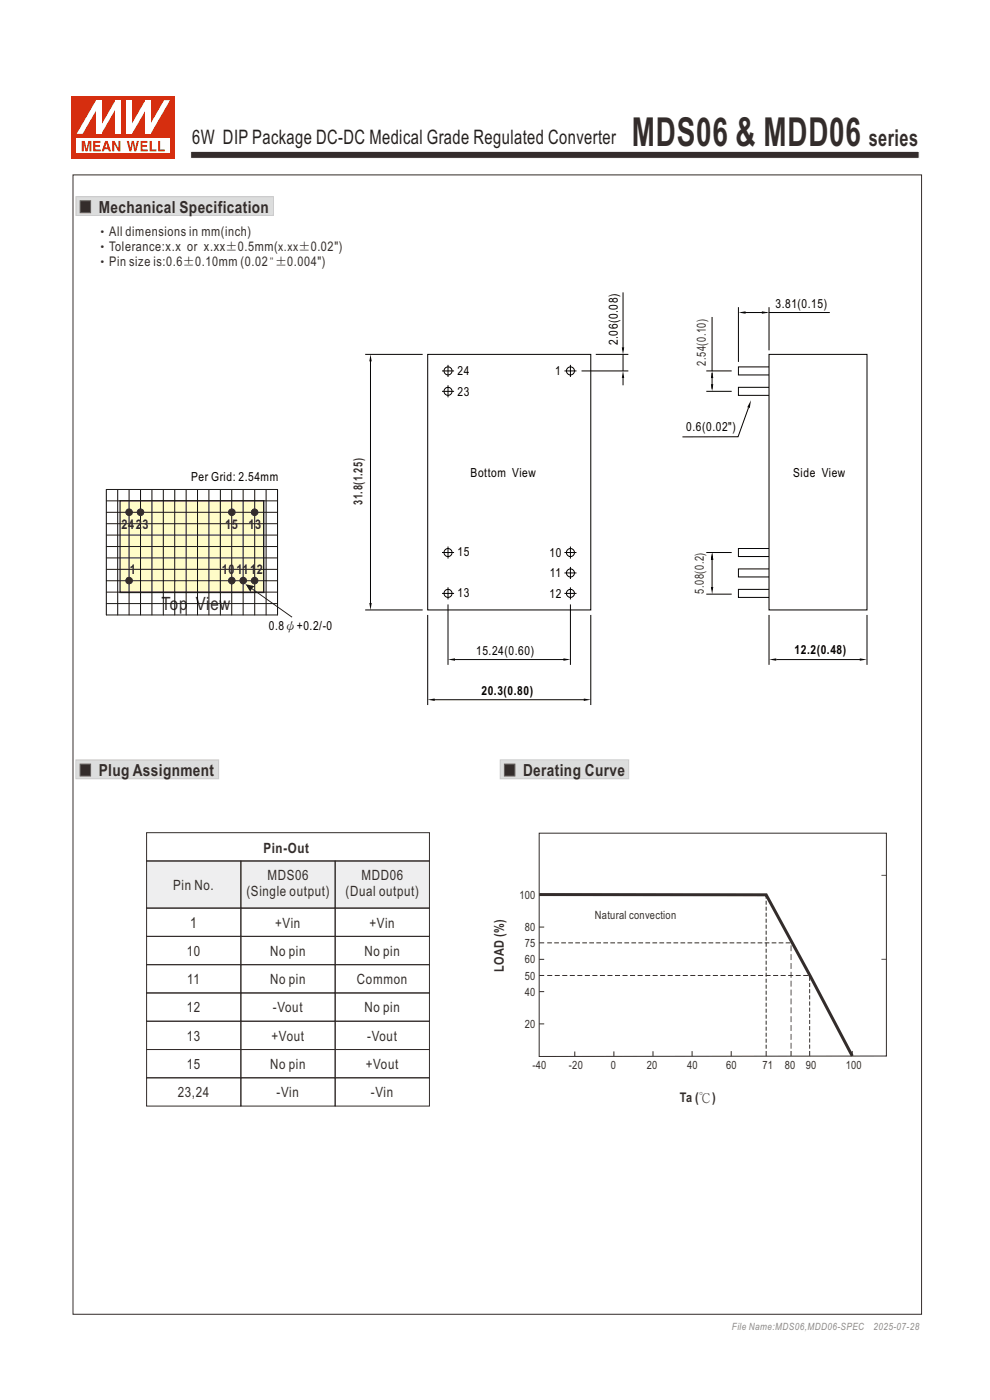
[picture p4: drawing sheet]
<svg xmlns="http://www.w3.org/2000/svg" width="210mm" height="297mm" viewBox="0 0 210 297" stroke-linecap="round" stroke-linejoin="round" font-family="sans-serif">
<path d="M40.4 32.1h154.6v1.5h-154.6z" fill-rule="evenodd" fill="#332c2b" stroke="#fefefe" stroke-width=".21"/>
<path d="M16.1 161.2h30.3v4h-30.3z" fill-rule="evenodd" fill="#dcdddd" stroke="#c9caca" stroke-width=".21"/>
<path d="M17 162.1h2.2v2.5h-2.2z" fill-rule="evenodd" fill="#332c2b" stroke="#5f5d5d" stroke-width=".21"/>
<path d="M31.1 182.6h60v10h-60z" fill-rule="evenodd" fill="#eeeeef"/>
<path d="M106.1 161.2h27.3v4h-27.3z" fill-rule="evenodd" fill="#dcdddd" stroke="#c9caca" stroke-width=".21"/>
<path d="M107 162.1h2.2v2.5h-2.2z" fill-rule="evenodd" fill="#332c2b" stroke="#5f5d5d" stroke-width=".21"/>
<path d="M31.1 176.6h60v6h-60zM31.1 182.6h20v10h-20zM51.1 182.6h20v10h-20zM71.1 182.6h20v10h-20z" fill="none" stroke="#332c2b" stroke-width=".21"/>
<path d="M15.2 20.4h22v13.2h-22z" fill-rule="evenodd" fill="#d62e0f"/>
<path d="M16.3 29.4h19.8v3.1h-19.8z" fill-rule="evenodd" fill="#fefefe"/>
<g fill="#d62e0f">
<path d="M26.9 29.9h.4l.4 1.6 .3-1.6h.4l.3 1.6 .3-1.6h.5l-.6 2.2h-.4l-.3-1.7-.3 1.7h-.4z" fill-rule="evenodd"/>
<path d="M29.8 29.9h1.5v.4h-1.1v.5h1v.3h-1v.6h1.1v.4h-1.5z" fill-rule="evenodd"/>
<path d="M31.7 29.9h.5v1.8h1v.4h-1.5z" fill-rule="evenodd"/>
<path d="M33.5 29.9h.5v1.8h1v.4h-1.5z" fill-rule="evenodd"/>
<path d="M17.3 29.9h.7l.4 1.7 .3-1.7h.7v2.2h-.4v-1.8l-.4 1.8h-.5l-.4-1.8v1.8h-.4z" fill-rule="evenodd"/>
<path d="M19.8 29.9h1.5v.4h-1.1v.5h1v.3h-1v.6h1.2v.4h-1.6z" fill-rule="evenodd"/>
<path d="M22.6 30.4l.2 .9h-.5zM22.3 29.9l-.7 2.2h.4l.2-.4h.7l.2 .4h.5l-.8-2.2z" fill-rule="evenodd"/>
<path d="M23.8 29.9h.5l.8 1.5v-1.5h.4v2.2h-.4l-.9-1.6v1.6h-.4z" fill-rule="evenodd"/>
</g>
<g fill="#fff">
<path d="M24.5 21.3h1.1v7.1h-1.1z" fill-rule="evenodd"/>
<path d="M24.5 21.3h1.1l-4.1 7.1h-1.1z" fill-rule="evenodd"/>
<path d="M20.4 21.3h1.1v7.1h-1.1z" fill-rule="evenodd"/>
<path d="M20.4 21.3h1.1v.3l-4 6.8h-1.2z" fill-rule="evenodd"/>
<path d="M30.8 21.3h1.1v7.1h-1.1z" fill-rule="evenodd"/>
<path d="M34.8 21.3h1.3l-4.2 7.1h-1v-.3z" fill-rule="evenodd"/>
<path d="M26.9 21.3h1.1v7.1h-1.1z" fill-rule="evenodd"/>
<path d="M30.8 21.3h1.1v.2l-3.9 6.9h-1.1v-.3z" fill-rule="evenodd"/>
</g>
<path d="M16.1 41.7h41.9v4h-41.9z" fill-rule="evenodd" fill="#dcdddd" stroke="#c9caca" stroke-width=".21"/>
<path d="M17 42.6h2.2v2.5h-2.2z" fill-rule="evenodd" fill="#332c2b" stroke="#5f5d5d" stroke-width=".21"/>
<g fill="none" stroke="#332c2b" stroke-width=".21">
<path d="M31.1 192.6h20v6h-20zM31.1 198.6h20v6h-20zM51.1 192.6h20v6h-20zM51.1 198.6h20v6h-20zM71.1 192.6h20v6h-20zM71.1 198.6h20v6h-20zM31.1 204.6h20v6h-20zM31.1 210.6h20v6h-20zM31.1 216.6h20v6h-20zM51.1 204.6h20v6h-20zM51.1 210.6h20v6h-20zM51.1 216.6h20v6h-20z"/>
<path d="M71.1 204.6h20v6h-20zM71.1 210.6h20v6h-20zM71.1 216.6h20v6h-20zM31.1 222.6h20v6h-20zM31.1 228.6h20v6h-20zM51.1 222.6h20v6h-20zM51.1 228.6h20v6h-20zM71.1 222.6h20v6h-20zM71.1 228.6h20v6h-20z"/>
</g>
<g fill="none" stroke="#000" stroke-width=".21">
<path d="M77.5 75.2h12.2M78.6 76.5v51.7M90.7 75.2h34.6v54.2h-34.6zM93.8 78.7h2.5M95 77.4v2.6M119.7 78.7h2.6M121 77.4v2.6M123.4 78.7h9.9M126.4 75.2h6.9M132.2 62v12.3M132.2 75.2v3.5M149.8 78.7h5.4"/>
<path d="M151 67.2v11.5M151 79.1v3.4M156.6 65.2v11.6M157.2 66.3h5.5M163.1 66.3h12.9M163.1 75.2h20.8v54.2h-20.8zM163.1 77.8h-6.5v1.7h6.5M163.1 65.2v9.1M93.8 83h2.5M95 81.7v2.6M132.2 80.1v1.6M149.8 83h5.4"/>
<path d="M158.8 86.5l-2.2 6.2h-11.8M163.1 82.2h-6.5v1.7h6.5M93.8 117.2h2.5M95 115.9v2.6M119.7 117.2h2.6M121 115.9v2.6M149.8 117.2h5.4M151 118.1v6.9M163.1 116.4h-6.5v1.7h6.5M77.5 129.4h12.2M90.7 130.5v19.1M93.8 125.9h2.5"/>
<path d="M95 124.6v2.6M95 128.2v12.8M96.5 139.9h23.2M119.7 125.9h2.6M119.7 121.5h2.6M121 120.3v2.5M121 124.6v2.6M121 128.2v12.8M125.3 130.5v19.1M149.8 126h5.4M163.1 130.5v10.5M163.1 125h-6.5v1.7h6.5"/>
<path d="M163.1 120.7h-6.5v1.7h6.5M164.7 139.9h17.8M183.9 130.5v10.5M92 148.4h32.1"/>
<circle cx="95" cy="78.7" r=".85"/>
<circle cx="121" cy="78.7" r=".85"/>
<circle cx="95" cy="83" r=".85"/>
<circle cx="95" cy="117.2" r=".85"/>
<circle cx="121" cy="117.2" r=".85"/>
<circle cx="95" cy="125.9" r=".85"/>
<circle cx="121" cy="121.5" r=".85"/>
<circle cx="121" cy="125.9" r=".85"/>
</g>
<g fill="#000">
<path d="M78.6 75.2l.2 1.5h-.5zM131.9 73.7h.5l-.2 1.5zM156.7 66.3l1.5-.3v.5zM161.6 66l1.5 .3-1.5 .2zM132.2 78.7l.2 1.5h-.5zM151.1 78.7l.2 1.5h-.5zM150.8 81.5h.5l-.2 1.5zM159.3 84.9l-.3 1.7-.5-.2zM151.1 117.2l.2 1.5h-.5zM78.3 127.9h.5l-.2 1.5zM95 139.9l1.5-.2v.5zM119.5 139.7l1.5 .2-1.5 .3z"/>
<path d="M150.8 124.5h.5l-.2 1.5zM163.2 139.9l1.5-.2v.5zM182.4 139.7l1.5 .2-1.5 .3zM90.7 148.4l1.5-.2v.5zM123.8 148.2l1.5 .2-1.5 .3z"/>
</g>
<path d="M25.5 106.2h30.5v19.5h-30.5z" fill="#fffcc8"/>
<path d="M25.5 106.1h30.5v.2h-30.5zM56 106.1l.1 .1zM55.8 106.2h.3v19.5h-.3zM55.8 106.2h.3zM56 125.7l.1 .1zM56 125.7h.1zM25.5 125.5h30.5v.3h-30.5zM25.3 125.7l.2 .1zM25.3 106.2h.3v19.5h-.3zM25.3 125.7h.3zM25.3 106.1l.2 .1zM25.3 106.2h.2z" fill="#1f1a17"/>
<path d="M22.6 118.4h36.3M22.6 115.9h36.3M22.6 113.5h36.3M22.6 111.1h36.3M22.6 106.3h36.3M22.6 103.8h36.3M22.6 108.7h36.3M22.6 123.2h36.3M22.6 125.6h36.3M22.6 128h36.3M22.6 130.5h36.3M22.6 120.8h36.3" fill="none" stroke="#1f1a17" stroke-width=".21"/>
<g fill="none" stroke="#0a0b0c" stroke-width=".21">
<path d="M22.6 103.8v26.7M25 103.8v26.7M27.4 103.8v26.7M29.8 103.8v26.7M32.2 103.8v26.7M34.6 103.8v26.7M37.1 103.8v26.7M39.5 103.8v26.7M41.9 103.8v26.7M44.3 103.8v26.7M46.7 103.8v26.7M49.2 103.8v26.7"/>
<path d="M51.6 103.8v26.7M54 103.8v26.7M56.4 103.8v26.7M58.9 103.8v26.7"/>
</g>
<path d="M52.1 123.9l2 .5-.6 .4-.3 .8z" fill-rule="evenodd" fill="#1f1a17"/>
<path d="M52.9 124.4l9.1 6.4-.1 .2-9.1-6.5z" fill="#1f1a17"/>
<g fill="#332c2b" stroke="#332c2b" stroke-width=".21">
<circle cx="27.4" cy="123.2" r=".7"/>
<circle cx="27.4" cy="108.7" r=".7"/>
<circle cx="29.8" cy="108.7" r=".7"/>
<circle cx="49.2" cy="123.2" r=".7"/>
<circle cx="49.2" cy="108.7" r=".7"/>
<circle cx="51.6" cy="123.2" r=".7"/>
<circle cx="54" cy="123.2" r=".7"/>
<circle cx="54" cy="108.7" r=".7"/>
</g>
<g fill="none" stroke="#332c2b" stroke-width=".21">
<path d="M114.4 196.7h1M114.4 189.8h1M187 185.7h1M114.4 203.5h1M114.4 200h1M114.4 206.9h1M114.4 210.4h1M114.4 217.2h1M187 203.5h1M121.9 223.1v1M130.2 223v1.1M138.5 223v1.1"/>
<path d="M146.8 223v1.1M155.1 223v1.1M162.5 223v1.1M167.8 223v1M171.7 223v1M180.8 223v1M188 224l-73.6 .1v-47.3h73.6v47.3"/>
</g>
<path d="M116.1 200h51.7M116.1 206.9h55.5M167.8 222.5v-22.5" fill="none" stroke="#332c2b" stroke-width=".21" stroke-dasharray="1 .5" stroke-linecap="butt"/>
<path d="M162.5 222.5v-32.7M171.7 222.5v-15.6" fill="none" stroke="#332c2b" stroke-width=".21" stroke-dasharray=".9 .4" stroke-linecap="butt"/>
<path d="M114.4 189.8h48.1l9.3 17.1 9 17.1" fill="none" stroke="#332c2b" stroke-width=".63" stroke-linecap="butt"/>
<path d="M15.5 37.1h180v241.7h-180z" fill="none" stroke="#332c2b" stroke-width=".21"/>
<text font-size="8.5" fill="#332c2b" x="134" y="31">MDS06 &amp; MDD06</text>
<text font-size="4.9" fill="#332c2b" x="184.3" y="31">series</text>
<text font-size="4.2" fill="#231f20" x="40.8" y="30.6">6W DIP Package DC-DC Medical Grade Regulated Converter</text>
<g font-size="3.9" fill="#332c2b">
<text x="34.3" y="129.3">To</text>
<text x="38" y="129.3">p Vi</text>
<text x="44.6" y="129.3">ew</text>
</g>
<g font-size="3.5" fill="#332c2b">
<text x="20.9" y="45.1">Mechanical Specification</text>
<text x="20.9" y="164.6">Plug Assignment</text>
<text x="110.9" y="164.6">Derating Curve</text>
</g>
<text font-size="3.2" fill="#332c2b" x="40.3" y="196.8">1</text>
<g font-size="3" fill="#332c2b">
<text x="55.9" y="180.9">Pin-Out</text>
<text x="36.7" y="188.8">Pin No.</text>
<text x="52.3" y="190.1">(Single output)</text>
<text x="56.7" y="186.7">MDS06</text>
<text x="73.3" y="190.1">(Dual output)</text>
<text x="76.7" y="186.7">MDD06</text>
<text x="58.4" y="196.8">+Vin</text>
<text x="78.4" y="196.8">+Vin</text>
<text x="39.6" y="202.8">10</text>
<text x="57.3" y="202.8">No pin</text>
<text x="77.3" y="202.8">No pin</text>
<text x="39.7" y="208.8">11</text>
<text x="57.3" y="208.8">No pin</text>
<text x="75.7" y="208.8">Common</text>
<text x="39.6" y="214.8">12</text>
<text x="57.9" y="214.8">-Vout</text>
<text x="77.3" y="214.8">No pin</text>
<text x="39.6" y="220.8">13</text>
<text x="57.6" y="220.8">+Vout</text>
<text x="77.9" y="220.8">-Vout</text>
<text x="39.6" y="226.8">15</text>
<text x="57.3" y="226.8">No pin</text>
<text x="77.6" y="226.8">+Vout</text>
<text x="37.7" y="232.8">23,24</text>
<text x="58.7" y="232.8">-Vin</text>
<text x="78.7" y="232.8">-Vin</text>
</g>
<g font-size="2.8" fill="#332c2b">
<text x="20.3" y="53.3">‧Tolerance:x.x or x.xx±0.5mm(x.xx±0.02&quot;)</text>
<text x="20.4" y="50.1">‧All dimensions in mm(inch)</text>
<text x="20.3" y="56.5">‧Pin size is:0.6±0.10mm (0.02&quot;±0.004&quot;)</text>
<text x="25.8" y="112.2">242</text>
<text x="30.2" y="112.2">3</text>
<text x="47.8" y="112.2">1</text>
<text x="49.2" y="112.2">5</text>
<text x="52.7" y="112.2">1</text>
<text x="54.1" y="112.2">3</text>
<text x="27.5" y="121.7">1</text>
<text x="47.1" y="121.7">10</text>
<text x="50.1" y="121.7">111</text>
<text x="54.4" y="121.7">2</text>
<text x="106.8" y="206.1" transform="rotate(-90 106.8 206.1)">LOAD (%)</text>
<text x="144.2" y="233.7">Ta (℃)</text>
</g>
<g font-size="2.6">
<text x="164.5" y="65.3">3.81(0.15)</text>
<text x="131.1" y="73.3" transform="rotate(-90 131.1 73.3)">2.06(0.08)</text>
<text x="97.1" y="79.6">24</text>
<text x="97.1" y="84">23</text>
<text x="117.7" y="79.6">1</text>
<text x="145.6" y="91.5">0.6(0.02&quot;)</text>
<text x="99.8" y="101.3">Bottom View</text>
<text x="168.3" y="101.3">Side View</text>
<text x="40.6" y="102.1">Per Grid: 2.54mm</text>
<text x="97.1" y="118.1">15</text>
<text x="116.6" y="118.1">10</text>
<text x="116.6" y="122.4">11</text>
<text x="97.1" y="126.7">13</text>
<text x="116.6" y="126.8">12</text>
<text x="57.1" y="133.6">0.8ψ+0.2/-0</text>
<text x="101" y="139">15.24(0.60)</text>
<text x="168.5" y="138.7">12.2(0.48)</text>
<text x="102.1" y="147.5">20.3(0.80)</text>
</g>
<g font-size="2.6" fill="#332c2b">
<text x="149.7" y="77.6" transform="rotate(-90 149.7 77.6)">2.54(0.10)</text>
<text x="76.9" y="107.1" transform="rotate(-90 76.9 107.1)">31.8(1.25)</text>
<text x="149.3" y="125.9" transform="rotate(-90 149.3 125.9)">5.08(0.2)</text>
</g>
<g font-size="2.4" fill="#332c2b">
<text x="110.2" y="190.7">100</text>
<text x="111.3" y="197.5">80</text>
<text x="126.2" y="195.1">Natural convection</text>
<text x="111.3" y="200.9">75</text>
<text x="111.3" y="204.4">60</text>
<text x="111.3" y="207.8">50</text>
<text x="111.3" y="211.2">40</text>
<text x="111.3" y="218.1">20</text>
<text x="112.9" y="226.7">-40</text>
<text x="120.7" y="226.7">-20</text>
<text x="129.6" y="226.7">0</text>
<text x="137.2" y="226.7">20</text>
<text x="145.7" y="226.7">40</text>
<text x="154" y="226.7">60</text>
<text x="161.7" y="226.7">71</text>
<text x="166.5" y="226.7">80</text>
<text x="170.9" y="226.7">90</text>
<text x="179.4" y="226.7">100</text>
</g>
<g font-size="2.1" fill="#8b8b8c">
<text x="155.3" y="282.1">File Name:MDS06,MDD06-SPEC</text>
<text x="185.3" y="282.1">2025-07-28</text>
</g>
</svg>
